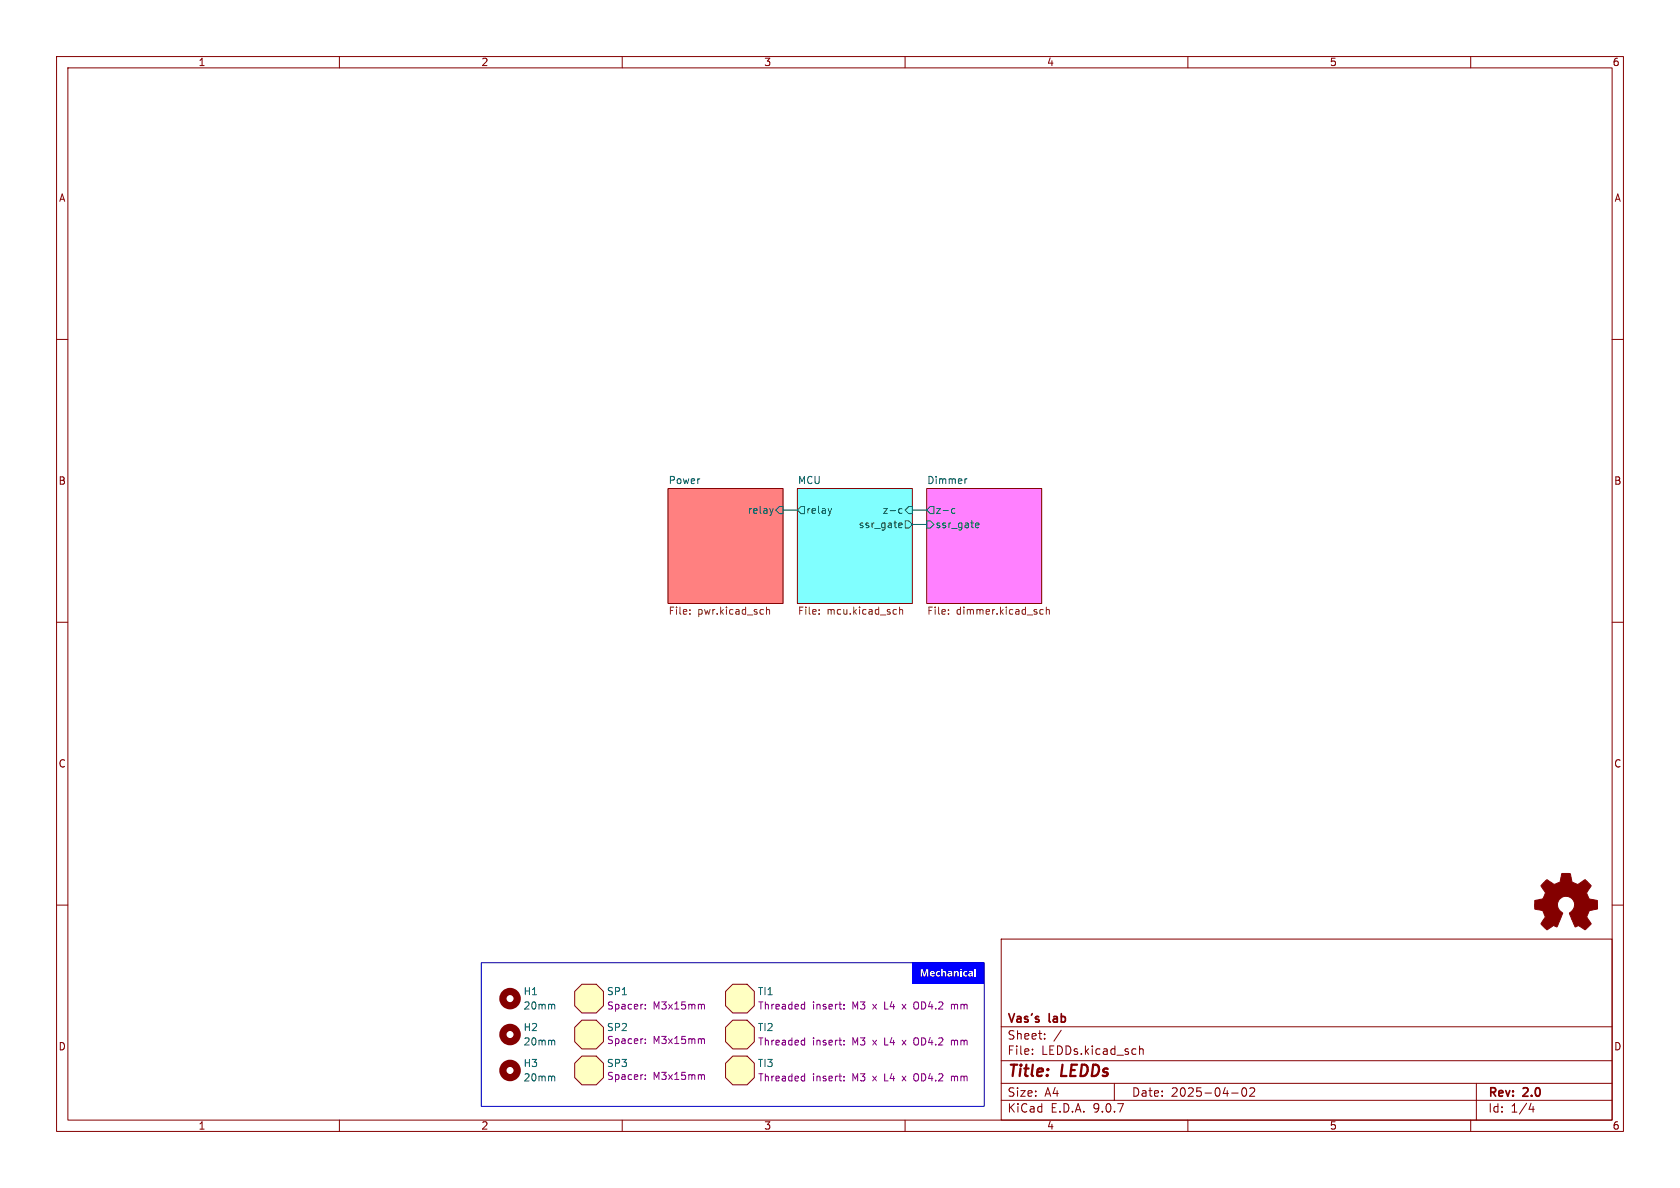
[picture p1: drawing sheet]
<svg xmlns="http://www.w3.org/2000/svg" width="297mm" height="210mm" viewBox="0 0 297 210" stroke-linecap="round" stroke-linejoin="round" font-family="sans-serif">
<g fill="none" stroke="#840000" stroke-width=".18">
<path d="M10 10h277v190h-277zM12 12h273v186h-273zM60 10v2M110 10v2M160 10v2M210 10v2M260 10v2M10 60h2M285 60h2M10 110h2M285 110h2M10 160h2"/>
<path d="M177 166h108v32h-108zM285 160h2M60 198v2M110 198v2M160 198v2M177 194.5h108M177 191.5h108M177 187.5h108M177 181.5h108M182.5 186.3v.1M182.5 185.5v.1M184.7 183.6v.1"/>
<path d="M184.7 182.8v.1M187.6 182.1l-1.3 2M197 191.5v3M201.5 184.9v1.5M201.5 185.5l.2-.1 .3 .1 .1 .9M210 198v2M217.7 193.2h1.2M219.7 192.4l.2-.1a.81 .81 0 0 1 .6 .6 .81 .81 0 0 1-.3 .8l-.2 .1a.81 .81 0 0 1-.3-1.4zM221 192.4l.5-.1 .2 .1 .1 .3-.9 1.1h.9M260 198v2M261 191.5v6.5M270.7 195l-.4 1.1h.9"/>
<path d="M271 195.6v1"/>
</g>
<path d="M163.8 86.4h20.3v20.3h-20.3z" fill="#ff80ff" stroke="#ff80ff" stroke-width=".18"/>
<path d="M141 86.4h20.3v20.3h-20.3z" fill="#80ffff" stroke="#80ffff" stroke-width=".18"/>
<path d="M118.1 86.4h20.3v20.3h-20.3z" fill="#ff8080" stroke="#ff8080" stroke-width=".18"/>
<path d="M161.3 170.2h12.7v3.8h-12.7z" fill="#00f"/>
<path d="M118.1 86.4h20.3v20.3h-20.3zM141 86.4h20.3v20.3h-20.3zM163.8 86.4h20.3v20.3h-20.3z" fill="none" stroke="#840000" stroke-width=".18"/>
<g fill="none" stroke="#006464" stroke-width=".18">
<path d="M136.7 89.9l-.3 .8M137.8 89.5h.6v1.3h-.6l-.6-.6zM141.6 89.5h.6v1.3h-.6l-.6-.6zM147 89.9l-.3 .8M158.9 90.5l.2 .2h.4M158.9 93.2h.5M158.9 92.5l.4-.1 .2 .3-.6 .2M159.5 90l-.4-.1-.2 .2M160 92.1h.7l.6 .6-.6 .6h-.7zM160.7 89.5h.6v1.3h-.6l-.7-.6zM163.8 92.1h.7l.6 .6-.6 .6h-.7zM164.5 89.5h.6v1.3h-.6l-.7-.6z"/>
<path d="M168.2 90.5l.3 .2h.3M168.8 90l-.3-.1-.3 .2M170.9 84.6l-.3 .3M172.5 93.2h.5M172.5 92.5l.4-.1 .2 .3-.6 .2M97.7 183.9l.4 .2v.6"/>
</g>
<g fill="none" stroke="#725600" stroke-width=".18">
<path d="M122 108.5v.1M122 107.8v.1M135.5 107.9l.2-.2 .3 .1 .1 .8M135.5 107.3v1.3M144.8 108.5v.1M144.8 107.8v.1M158.4 107.7l.1 .1M158.5 108.5l-.1 .1M159 107.9l.2-.2 .3 .1 .1 .8M159 107.3v1.3M167.7 108.5v.1M167.7 107.8v.1"/>
<path d="M184.4 107.8l-.3-.1-.3 .3 .1 .5h.5M185 107.9l.2-.2 .3 .1v.8M185 107.3v1.3"/>
</g>
<circle cx="90.2" cy="182.9" r="1.27" fill="none" stroke="#840000" stroke-width="1.3"/>
<path d="M101.6 181.6l1.3-1.3h2.5l1.3 1.3v2.6l-1.3 1.2h-2.5l-1.3-1.2z" fill="#ffffc2"/>
<path d="M101.6 181.6l1.3-1.3h2.5l1.3 1.3v2.6l-1.3 1.2h-2.5l-1.3-1.2z" fill="none" stroke="#840000" stroke-width=".18"/>
<path d="M114.1 184.4v.1M114.1 183.7v.1M124.2 183.6l.3 .2v.7" fill="none" stroke="#840084" stroke-width=".18"/>
<g fill="none" stroke="#840000" stroke-width="1.3">
<circle cx="90.2" cy="176.5" r="1.27"/>
<circle cx="90.2" cy="189.2" r="1.27"/>
</g>
<path d="M97.7 177.5l.4 .2v.7M97.7 190.2l.4 .2v.7" fill="none" stroke="#006464" stroke-width=".18"/>
<path d="M101.6 175.3l1.3-1.3h2.5l1.3 1.3v2.5l-1.3 1.3h-2.5l-1.3-1.3z" fill="#ffffc2"/>
<path d="M101.6 175.3l1.3-1.3h2.5l1.3 1.3v2.5l-1.3 1.3h-2.5l-1.3-1.3z" fill="none" stroke="#840000" stroke-width=".18"/>
<path d="M114.1 178.3v.1M114.1 177.6v.1M124.2 177.5l.3 .2v.7" fill="none" stroke="#840084" stroke-width=".18"/>
<path d="M101.6 188l1.3-1.3h2.5l1.3 1.3v2.5l-1.3 1.3h-2.5l-1.3-1.3z" fill="#ffffc2"/>
<path d="M101.6 188l1.3-1.3h2.5l1.3 1.3v2.5l-1.3 1.3h-2.5l-1.3-1.3z" fill="none" stroke="#840000" stroke-width=".18"/>
<path d="M114.1 190.7v.1M114.1 190v.2M124.2 190l.3 .2v.6" fill="none" stroke="#840084" stroke-width=".18"/>
<path d="M272.9 156l.6-.5 .9 .6a.62 .62 0 0 0 1 0l.2-.1a1.62 1.62 0 0 0 .4-1.4l.1-.2h1.5l.2 .8a.74 .74 0 0 0 .6 1l.5 .2 1.3-.9 1.1 1-.4 .7a.75 .75 0 0 0-.2 1.2l.2 .5 1.5 .3v1.5l-1.4 .3-.1 .1a1.23 1.23 0 0 0-.3 1.2l.7 1-.1 .1-1 1-.8-.6a.54 .54 0 0 0-.9 .1l-1-2.4a2.33 2.33 0 0 0 .8-1.9 1.54 1.54 0 0 0-2.5-.7 1.54 1.54 0 0 0 .5 2.5l-1.1 2.5a.69 .69 0 0 0-1.1 .1l-.6 .4-1.1-1.1 .8-1.2-.2-.5a.71 .71 0 0 0-.9-.8l-.8-.1v-1.5l.5-.1a1.11 1.11 0 0 0 1.2-.7 .72 .72 0 0 0-.2-1.2l-.4-.6z" fill="#840000" stroke="#840000" stroke-width=".18"/>
<path d="M128.3 188l1.2-1.3h2.6l1.2 1.3v2.5l-1.2 1.3h-2.6l-1.2-1.3z" fill="#ffffc2"/>
<path d="M128.3 188l1.2-1.3h2.6l1.2 1.3v2.5l-1.2 1.3h-2.6l-1.2-1.3z" fill="none" stroke="#840000" stroke-width=".18"/>
<path d="M141.9 190.2l.4 .1M142.3 189.8v1.3M142.3 191l-.4 .1M149.2 191v.1M149.2 190.3v.1M159.5 190.2l.7 .9M160.2 190.2l-.7 .9M161.6 190.9l.5 .2M162.1 189.8l-.5 .2M168.2 190.4l.4-.2 .1 .2M168.2 190.2v.9" fill="none" stroke="#840084" stroke-width=".18"/>
<path d="M128.3 181.6l1.2-1.3h2.6l1.2 1.3v2.6l-1.2 1.2h-2.6l-1.2-1.2z" fill="#ffffc2"/>
<path d="M128.3 181.6l1.2-1.3h2.6l1.2 1.3v2.6l-1.2 1.2h-2.6l-1.2-1.2z" fill="none" stroke="#840000" stroke-width=".18"/>
<path d="M141.9 183.9h.4M142.3 183.5v1.2M142.3 184.7h-.4M149.2 184.6v.1M149.2 183.9v.2M159.5 183.9l.7 .8M160.2 183.9l-.7 .8M161.6 184.5l.5 .2M162.1 183.5l-.5 .1M168.2 184l.4-.1 .1 .2M168.2 183.9v.8" fill="none" stroke="#840084" stroke-width=".18"/>
<path d="M128.3 175.3l1.2-1.3h2.6l1.2 1.3v2.5l-1.2 1.3h-2.6l-1.2-1.3z" fill="#ffffc2"/>
<path d="M128.3 175.3l1.2-1.3h2.6l1.2 1.3v2.5l-1.2 1.3h-2.6l-1.2-1.3z" fill="none" stroke="#840000" stroke-width=".18"/>
<path d="M141.9 177.5l.4 .1M142.3 177.1v1.3M142.3 178.3l-.4 .1M149.2 178.3v.1M149.2 177.6v.1M159.5 177.5l.7 .9M160.2 177.5l-.7 .9M161.6 178.2l.5 .2M162.1 177.1l-.5 .2M168.2 177.7l.4-.2 .1 .2M168.2 177.5v.9" fill="none" stroke="#840084" stroke-width=".18"/>
<path d="M138.4 90.2h2.6M161.3 90.2h2.5M161.3 92.7h2.5" fill="none" stroke="#009600" stroke-width=".18"/>
<g fill="#fff">
<path d="M162.8 171.3h.3l.3 1 .4-1h.3v1.3h-.2v-1l-.4 1h-.2l-.3-1v1h-.2z"/>
<path d="M166.4 171.3h.3l-.1 .5 .3-.2 .3 .2 .1 .8h-.3v-.6l-.1-.2-.2 .2v.6h-.3z"/>
<path d="M172.3 171.3h.2v1.3h-.2z"/>
<circle cx="169.9" cy="171.4" r=".14"/>
</g>
<path d="M85.1 170.2h88.9v25.4h-88.9z" fill="none" stroke="#0000c2" stroke-width=".18"/>
<g font-size="2.8" fill="#840000">
<text x="178" y="190.9">Title:</text>
<text x="187.7" y="190.9">LEDDs</text>
</g>
<g font-size="2.1" fill="#840000">
<text x="178" y="184">Sheet:</text>
<text x="178" y="181.2">Vas's</text>
<text x="185.5" y="181.2">lab</text>
<text x="178" y="186.7">File:</text>
<text x="184.1" y="186.7">LEDDs.kicad_sch</text>
<text x="178" y="196.9">KiCad</text>
<text x="178" y="194.1">Size:</text>
<text x="184.7" y="194.1">A4</text>
<text x="185.7" y="196.9">E.D.A.</text>
<text x="193.3" y="196.9">9.0.7</text>
<text x="200" y="194.1">Date:</text>
<text x="207" y="194.1">2025-04-02</text>
<text x="263" y="194.3">Rev:</text>
<text x="263" y="196.9">Id:</text>
<text x="267.1" y="196.9">1/4</text>
<text x="269.4" y="194.3">2.0</text>
</g>
<g font-size="1.8" fill="#840000">
<text x="35" y="11.9">1</text>
<text x="85" y="11.9">2</text>
<text x="135" y="11.9">3</text>
<text x="185" y="11.9">4</text>
<text x="235" y="11.9">5</text>
<text x="285" y="11.9">6</text>
<text x="10.3" y="35.9">A</text>
<text x="285.3" y="35.9">A</text>
<text x="10.3" y="85.9">B</text>
<text x="285.3" y="85.9">B</text>
<text x="10.3" y="135.9">C</text>
<text x="285.3" y="135.9">C</text>
<text x="10.3" y="185.9">D</text>
<text x="285.3" y="185.9">D</text>
<text x="35" y="199.9">1</text>
<text x="85" y="199.9">2</text>
<text x="135" y="199.9">3</text>
<text x="185" y="199.9">4</text>
<text x="235" y="199.9">5</text>
<text x="285" y="199.9">6</text>
</g>
<g font-size="1.8" fill="#006464">
<text x="118.1" y="85.6">Power</text>
<text x="141" y="85.6">MCU</text>
<text x="163.8" y="85.6">Dimmer</text>
<text x="132.1" y="91">relay</text>
<text x="142.4" y="91">relay</text>
<text x="151.7" y="93.6">ssr_gate</text>
<text x="155.9" y="91">z-c</text>
<text x="165.3" y="91">z-c</text>
<text x="165.3" y="93.6">ssr_gate</text>
<text x="92.5" y="176.1">H1</text>
<text x="92.5" y="178.7">20mm</text>
<text x="107.2" y="176.1">SP1</text>
<text x="133.9" y="176.1">TI1</text>
<text x="92.5" y="182.5">H2</text>
<text x="92.5" y="185">20mm</text>
<text x="107.2" y="182.5">SP2</text>
<text x="133.9" y="182.5">TI2</text>
<text x="92.5" y="188.8">H3</text>
<text x="92.5" y="191.4">20mm</text>
<text x="107.2" y="188.8">SP3</text>
<text x="133.9" y="188.8">TI3</text>
</g>
<g font-size="1.8" fill="#725600">
<text x="118.1" y="109">File:</text>
<text x="123.3" y="109">pwr.kicad_sch</text>
<text x="141" y="109">File:</text>
<text x="146.2" y="109">mcu.kicad_sch</text>
<text x="163.8" y="109">File:</text>
<text x="169.1" y="109">dimmer.kicad_sch</text>
</g>
<text font-size="1.8" fill="#fff" x="162.6" y="173.3">Mechanical</text>
<g font-size="1.8" fill="#840084">
<text x="107.2" y="178.7">Spacer:</text>
<text x="115.5" y="178.7">M3x15mm</text>
<text x="133.9" y="178.7">Threaded</text>
<text x="143.6" y="178.7">insert:</text>
<text x="150.8" y="178.7">M3</text>
<text x="154.6" y="178.7">x</text>
<text x="156.8" y="178.7">L4</text>
<text x="160.2" y="178.7">x</text>
<text x="162.4" y="178.7">OD4.2</text>
<text x="169.2" y="178.7">mm</text>
<text x="107.2" y="184.8">Spacer:</text>
<text x="115.5" y="184.8">M3x15mm</text>
<text x="133.9" y="185">Threaded</text>
<text x="143.6" y="185">insert:</text>
<text x="150.8" y="185">M3</text>
<text x="154.6" y="185">x</text>
<text x="156.8" y="185">L4</text>
<text x="160.2" y="185">x</text>
<text x="162.4" y="185">OD4.2</text>
<text x="169.2" y="185">mm</text>
<text x="107.2" y="191.1">Spacer:</text>
<text x="115.5" y="191.1">M3x15mm</text>
<text x="133.9" y="191.4">Threaded</text>
<text x="143.6" y="191.4">insert:</text>
<text x="150.8" y="191.4">M3</text>
<text x="154.6" y="191.4">x</text>
<text x="156.8" y="191.4">L4</text>
<text x="160.2" y="191.4">x</text>
<text x="162.4" y="191.4">OD4.2</text>
<text x="169.2" y="191.4">mm</text>
</g>
</svg>
